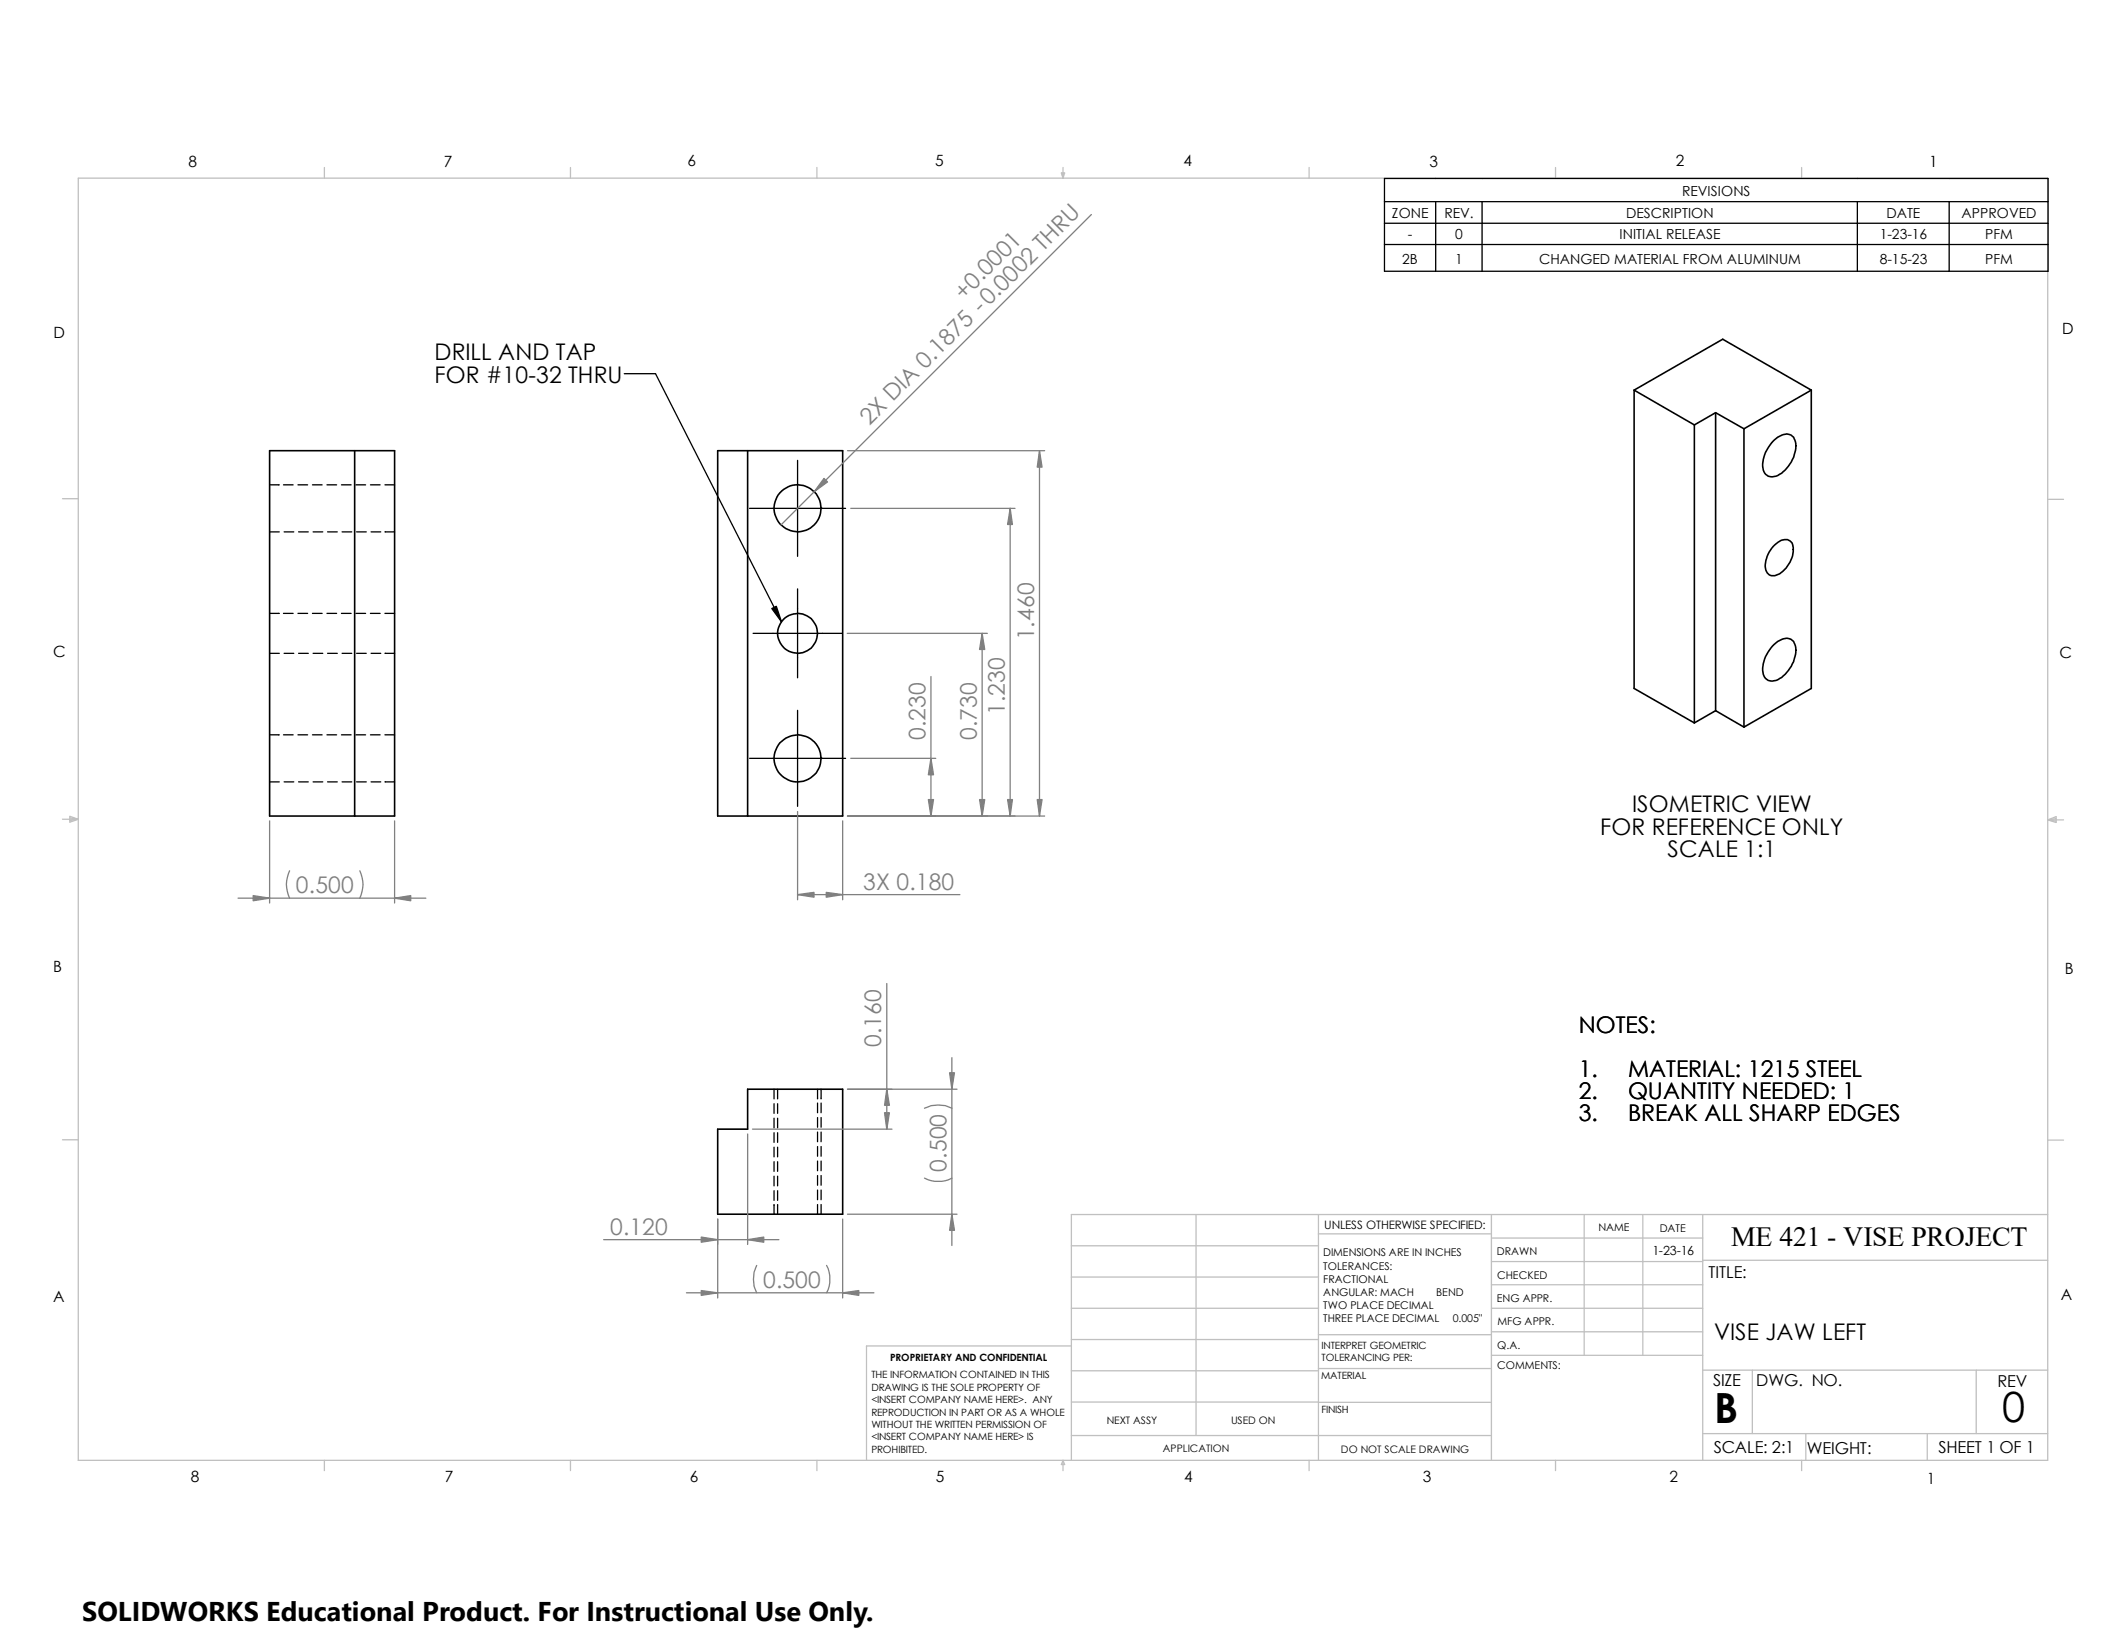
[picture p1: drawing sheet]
<svg xmlns="http://www.w3.org/2000/svg" width="279mm" height="216mm" viewBox="0 0 279 216" stroke-linecap="round" stroke-linejoin="round" font-family="sans-serif">
<g fill="none" stroke="#c0c0c0" stroke-width=".17">
<path d="M10.3 23.4h258.8v168.5h-258.8zM42.6 22v1.4M75 22v1.4M107.4 22v1.4M139.5 22.7h.4l-.2 .7zM139.6 22.7l.1 .7M139.7 22v1.4M139.8 22.7l-.1 .7M172 22v1.4M204.4 22v1.4M236.8 22v1.4M8.2 65.5h2.1"/>
<path d="M269.1 65.6h2.1M8.2 107.7h2.1M9.2 107.3l1.1 .4-1.1 .3zM9.2 107.5l1.1 .2M10.3 107.7l-1.1 .1M269.1 107.7l1.1 .2M269.1 107.7h2.1M269.1 107.7l1.1-.4v.8zM270.2 107.6l-1.1 .1M8.2 149.8h2.1M157.2 159.6v29M173.3 159.6v32.3"/>
<path d="M196 159.6v32.3M208.2 159.6v18.5M215.9 159.6v18.5M223.8 159.6v32.3M269.1 159.6h-128.3v32.3M269.1 149.8h2.1M140.8 176.9h-26.9v15M140.8 171.9h32.5M140.8 163.7h32.5M140.8 176h32.5M140.8 167.8h32.5M173.3 162.1h22.7"/>
<path d="M173.3 175.4h22.7M173.3 179.8h22.7M196 171.9h27.8M196 175h27.8M196 165.8h27.8M196 162.7h27.8M196 178.1h27.8M196 168.8h27.8M223.8 165.6h45.3M42.6 191.9v1.4M75 191.9v1.4M107.4 191.9v1.4"/>
<path d="M139.7 191.9l.2 .5h-.4zM139.7 191.9v1.4M140.8 184.2h32.5M140.8 180.1h32.5M140.8 188.6h55.2M172 191.9v1.4M173.3 184.3h22.7M204.4 191.9v1.4M223.8 188.4h45.3M223.8 180h45.3M230.3 180v8.4M236.8 191.9v1.4"/>
<path d="M237.3 188.4v3.5M253.3 188.4v3.5M259.7 180v8.4"/>
</g>
<g fill="none" stroke="#000" stroke-width=".21">
<path d="M35.4 59.2h16.5v48h-16.5zM46.6 59.2v48M94.3 59.2h16.4v48h-16.4zM98.3 59.2v48M214.8 51.3l7.9 4.5M214.8 51.3l11.6-6.7 11.6 6.7M214.8 51.3v39.2l7.9 4.5M222.7 55.8v39.2M225.5 54.2l3.7 2.1M225.5 54.2l-2.8 1.6M225.5 54.2v39.2M229.2 56.3v39.2"/>
<path d="M233 58a2.36 2.36 0 0 1 2.2-.9 1.61 1.61 0 0 1 .8 1.8 4.8 4.8 0 0 1-2.6 3.7 1.29 1.29 0 0 1-1.8-1.3 4.7 4.7 0 0 1 1.4-3.3zM238 51.3l-8.8 5M238 51.3v39.2l-8.8 5M233 71.8a2.28 2.28 0 0 1 1.9-.9 1.1 1.1 0 0 1 .8 1.3 3.9 3.9 0 0 1-2.4 3.4 1.15 1.15 0 0 1-1.3-1.4 4.1 4.1 0 0 1 1-2.4zM225.5 93.4l3.7 2.1M225.5 93.4l-2.8 1.6M233 84.9a2.36 2.36 0 0 1 2.2-1 1.61 1.61 0 0 1 .8 1.8 4.8 4.8 0 0 1-2.6 3.7 1.29 1.29 0 0 1-1.8-1.3 4.7 4.7 0 0 1 1.4-3.2zM98.3 143.1h12.4v16.5h-16.4v-11.2h4z"/>
<circle cx="104.8" cy="66.8" r="3.1"/>
<circle cx="104.8" cy="83.2" r="2.62"/>
<circle cx="104.8" cy="99.7" r="3.1"/>
</g>
<g fill="none" stroke="#000" stroke-width=".17">
<path d="M181.9 23.5h87.3v12.1h-87.3zM181.9 26.5h87.3M181.9 29.3h87.3M181.9 32.1h87.3M188.7 26.5v9.1M194.8 26.5v9.1M244.1 26.5v9.1M256.2 26.5v9.1M82 49.1h4.1l16.6 32.6M35.4 63.7h1.3M35.4 69.9h1.3M37.3 63.7h1.2"/>
<path d="M37.3 69.9h1.3M39.2 63.7h1.2M39.2 69.9h1.3M41.1 63.7h1.2M41.1 69.9h1.3M43 63.7h1.2M43.1 69.9h1.2M44.9 63.7h1.2M45 69.9h1.2M46.8 63.7h1.2M46.9 69.9h1.2M48.7 63.7h1.3"/>
<path d="M48.8 69.9h1.2M50.6 63.7h1.3M50.6 69.9h1.3M98.5 66.8h12.6M104.8 60.5v12.6M104.8 77.4v11.7M35.4 96.6h1.3M35.4 80.6h1.3M35.4 85.9h1.3M37.3 96.6h1.2M37.3 80.6h1.2M37.3 85.9h1.3"/>
<path d="M39.2 96.6h1.2M39.2 80.6h1.2M39.2 85.9h1.3M41.1 96.6h1.2M41.1 80.6h1.2M41.1 85.9h1.3M43 96.6h1.2M43 80.6h1.2M43.1 85.9h1.2M44.9 96.6h1.2M44.9 80.6h1.2M45 85.9h1.2"/>
<path d="M46.8 96.6h1.2M46.8 80.6h1.2M46.9 85.9h1.2M48.7 96.6h1.3M48.7 80.6h1.3M48.8 85.9h1.2M50.6 96.6h1.3M50.6 80.6h1.3M50.6 85.9h1.3M98.5 99.7h12.6M99 83.2h11.7M104.8 93.3v12.7"/>
<path d="M35.4 102.7h1.3M37.3 102.7h1.3M39.2 102.7h1.3M41.1 102.7h1.3M43.1 102.7h1.2M45 102.7h1.2M46.9 102.7h1.2M48.8 102.7h1.2M50.6 102.7h1.3M101.7 143.1v1.3M101.7 145v1.3M101.7 146.9v1.3"/>
<path d="M101.7 148.8v1.3M101.7 150.7v1.3M101.7 152.7v1.2M101.7 154.6v1.2M101.7 156.5v1.2M101.7 158.3v1.3M102.2 143.1v1.3M102.2 145v1.3M102.2 146.9v1.3M102.2 148.8v1.3M102.2 150.7v1.3M102.2 152.7v1.2"/>
<path d="M102.2 154.6v1.2M102.2 156.5v1.2M102.2 158.3v1.3M107.4 143.1v1.3M107.4 144.9v1.3M107.4 146.9v1.2M107.4 148.8v1.2M107.4 150.7v1.2M107.4 152.6v1.2M107.4 154.5v1.2M107.4 156.4v1.2M107.4 158.3v1.3"/>
<path d="M107.9 143.1v1.3M107.9 144.9v1.3M107.9 146.9v1.2M107.9 148.8v1.2M107.9 150.7v1.2M107.9 152.6v1.2M107.9 154.5v1.2M107.9 156.4v1.2M107.9 158.3v1.3"/>
</g>
<g fill="none" stroke="#808080" stroke-width=".17">
<path d="M143.4 28.2l-40.7 40.8M111.4 59.2h25.9M136.6 59.2v48M111.8 66.8h21.6M132.8 66.8v40.4M111.3 83.2h18.5M111.8 99.7h11.2M122.3 88.9v18.3M129.1 83.2v24M31.3 118h24.7M35.4 107.9v10.8M38.1 114.4a4 4 0 0 0 0 3.6"/>
<path d="M47.3 114.4a4 4 0 0 1 0 3.6M51.9 107.9v10.8M104.8 117.6h21.4M104.8 106.6v11.6M110.7 107.9v10.3M111.4 107.2h25.9M116.5 129.2v19.2M125.1 139v24.7M98.3 149v14.5M98.9 148.4h18.3M111.4 143.1h14.4M111.4 159.6h14.4"/>
<path d="M121.5 154.8a4 4 0 0 0 3.6 0M121.5 145.6a4 4 0 0 1 3.6 0M79.3 162.9h23.1M90.2 169.9h24.7M94.3 160.2v10.4M99.4 166.3a4 4 0 0 0 0 3.6M108.6 166.3a4 4 0 0 1 0 3.6M110.7 160.2v10.4"/>
</g>
<g fill="#808080" stroke="#808080" stroke-width=".17">
<path d="M92.2 169.6l2.1 .3-2.1 .3z"/>
<path d="M110.7 169.9l2.2-.3v.6z"/>
<path d="M98.3 162.9l2.1-.3v.6z"/>
<path d="M92.2 162.6l2.1 .3-2.1 .3z"/>
<path d="M124.8 141h.6l-.3 2.1z"/>
<path d="M125.1 159.6l.3 2.1h-.6z"/>
<path d="M116.5 143.1l.4 2.1h-.7z"/>
<path d="M116.2 146.2h.7l-.4 2.2z"/>
<path d="M33.3 117.7l2.1 .3-2.1 .4z"/>
<path d="M51.9 118l2.1-.3v.7z"/>
<path d="M136.3 105.1h.6l-.3 2.1z"/>
<path d="M129.1 83.2l.3 2.1h-.7z"/>
<path d="M136.6 59.2l.3 2.2h-.6z"/>
<path d="M108.6 117.3l2.1 .3-2.1 .3z"/>
<path d="M122.3 99.7l.4 2.1h-.7z"/>
<path d="M104.8 117.6l2.2-.3v.6z"/>
<path d="M122 105.1h.7l-.4 2.1z"/>
<path d="M128.7 105.1h.7l-.3 2.1z"/>
<path d="M132.8 66.8l.3 2.1h-.7z"/>
<path d="M132.4 105.1h.7l-.3 2.1z"/>
<path d="M108.3 62.9l.5 .4-1.8 1.3z"/>
</g>
<path d="M101.4 80l.6-.3 .7 2z" fill="#000" stroke="#000" stroke-width=".17"/>
<path d="M10.8 209.2h104.1v6.7h-104.1z" fill="#fff"/>
<g font-size="5.5">
<text x="225.3" y="186.9">B</text>
<text x="263.1" y="186.9">0</text>
</g>
<g font-size="3.6">
<text x="227.5" y="163.8">ME 421 - VISE PROJECT</text>
<text x="10.8" y="213">SOLIDWORKS Educational Product. For Instructional Use Only.</text>
</g>
<g font-size="3" fill="#808080">
<text x="126.7" y="39.5" transform="rotate(-45 126.7 39.5)">+0.0001</text>
<text x="114.3" y="56" transform="rotate(-45 114.3 56)">2X DIA 0.1875 -0.0002 THRU</text>
<text x="135.9" y="84.2" transform="rotate(-90 135.9 84.2)">1.460</text>
<text x="132" y="94" transform="rotate(-90 132 94)">1.230</text>
<text x="121.6" y="97.2" transform="rotate(-90 121.6 97.2)">0.230</text>
<text x="128.4" y="97.2" transform="rotate(-90 128.4 97.2)">0.730</text>
<text x="38.9" y="117.4">0.500</text>
<text x="113.4" y="116.9">3X 0.180</text>
<text x="115.8" y="137.6" transform="rotate(-90 115.8 137.6)">0.160</text>
<text x="124.4" y="154" transform="rotate(-90 124.4 154)">0.500</text>
<text x="80.2" y="162.3">0.120</text>
<text x="100.3" y="169.2">0.500</text>
</g>
<g font-size="3">
<text x="57.1" y="47.3">DRILL AND TAP</text>
<text x="57.1" y="50.3">FOR #10-32 THRU</text>
<text x="214.5" y="106.8">ISOMETRIC VIEW</text>
<text x="210.3" y="109.7">FOR REFERENCE ONLY</text>
<text x="219.2" y="112.6">SCALE 1:1</text>
<text x="207.5" y="135.7">NOTES:</text>
<text x="207.5" y="141.5">1.</text>
<text x="214" y="141.5">MATERIAL: 1215 STEEL</text>
<text x="207.5" y="144.4">2.</text>
<text x="207.5" y="147.4">3.</text>
<text x="214" y="144.4">QUANTITY NEEDED: 1</text>
<text x="214" y="147.4">BREAK ALL SHARP EDGES</text>
<text x="225.3" y="176.1">VISE JAW LEFT</text>
</g>
<g font-size="2.2">
<text x="224.5" y="167.9">TITLE:</text>
<text x="225.1" y="182.2">SIZE</text>
<text x="230.8" y="182.2">DWG. NO.</text>
<text x="262.5" y="182.2">REV</text>
<text x="225.2" y="190.9">SCALE: 2:1</text>
<text x="237.4" y="191">WEIGHT:</text>
<text x="254.8" y="190.9">SHEET 1 OF 1</text>
</g>
<g font-size="2">
<text x="24.8" y="21.9">8</text>
<text x="58.3" y="21.9">7</text>
<text x="90.3" y="21.8">6</text>
<text x="122.9" y="21.8">5</text>
<text x="155.5" y="21.8">4</text>
<text x="187.9" y="21.9">3</text>
<text x="220.2" y="21.8">2</text>
<text x="253.5" y="21.9">1</text>
<text x="7" y="44.4">D</text>
<text x="271" y="43.9">D</text>
<text x="7" y="86.3">C</text>
<text x="270.7" y="86.4">C</text>
<text x="7" y="127.7">B</text>
<text x="271.4" y="127.9">B</text>
<text x="7" y="171">A</text>
<text x="270.8" y="170.8">A</text>
<text x="25.1" y="194.7">8</text>
<text x="58.5" y="194.7">7</text>
<text x="90.7" y="194.7">6</text>
<text x="123" y="194.8">5</text>
<text x="155.6" y="194.7">4</text>
<text x="187" y="194.8">3</text>
<text x="219.4" y="194.7">2</text>
<text x="253.2" y="194.9">1</text>
</g>
<g font-size="1.8">
<text x="182.9" y="28.7">ZONE</text>
<text x="189.8" y="28.7">REV.</text>
<text x="213.7" y="28.7">DESCRIPTION</text>
<text x="221.1" y="25.7">REVISIONS</text>
<text x="247.9" y="28.7">DATE</text>
<text x="257.8" y="28.7">APPROVED</text>
<text x="184.3" y="34.6">2B</text>
<text x="185" y="31.5">-</text>
<text x="191.2" y="31.5">0</text>
<text x="191.2" y="34.6">1</text>
<text x="202.3" y="34.6">CHANGED MATERIAL FROM ALUMINUM</text>
<text x="212.9" y="31.5">INITIAL RELEASE</text>
<text x="247" y="31.5">1-23-16</text>
<text x="247" y="34.6">8-15-23</text>
<text x="260.9" y="31.5">PFM</text>
<text x="260.9" y="34.6">PFM</text>
</g>
<text font-size="1.7" x="217.2" y="164.9">1-23-16</text>
<text font-size="1.5" x="174" y="161.5">UNLESS OTHERWISE SPECIFIED:</text>
<g font-size="1.4">
<text x="210.1" y="161.8">NAME</text>
<text x="218.1" y="161.8">DATE</text>
<text x="173.9" y="165.1">DIMENSIONS ARE IN INCHES</text>
<text x="173.9" y="166.8">TOLERANCES:</text>
<text x="196.7" y="164.9">DRAWN</text>
<text x="173.9" y="173.7">THREE PLACE DECIMAL</text>
<text x="173.9" y="168.5">FRACTIONAL</text>
<text x="173.9" y="170.3">ANGULAR: MACH</text>
<text x="173.9" y="172">TWO PLACE DECIMAL</text>
<text x="188.7" y="170.3">BEND</text>
<text x="190.9" y="173.7">0.005&quot;</text>
<text x="196.7" y="171.1">ENG APPR.</text>
<text x="196.8" y="168.1">CHECKED</text>
<text x="196.8" y="177.2">Q.A.</text>
<text x="196.8" y="179.9">COMMENTS:</text>
<text x="196.8" y="174.2">MFG APPR.</text>
<text x="145.5" y="187.1">NEXT ASSY</text>
<text x="152.8" y="190.8">APPLICATION</text>
<text x="161.8" y="187.1">USED ON</text>
<text x="176.2" y="190.9">DO NOT SCALE DRAWING</text>
</g>
<g font-size="1.3">
<text x="117" y="178.8">PROPRIETARY AND CONFIDENTIAL</text>
<text x="173.7" y="178.9">TOLERANCING PER:</text>
<text x="173.7" y="177.3">INTERPRET GEOMETRIC</text>
<text x="114.5" y="184.4">&lt;INSERT COMPANY NAME HERE&gt;. ANY</text>
<text x="114.5" y="182.8">DRAWING IS THE SOLE PROPERTY OF</text>
<text x="114.5" y="181.1">THE INFORMATION CONTAINED IN THIS</text>
<text x="173.6" y="181.2">MATERIAL</text>
<text x="173.7" y="185.6">FINISH</text>
<text x="114.5" y="186">REPRODUCTION IN PART OR AS A WHOLE</text>
<text x="114.5" y="187.7">WITHOUT THE WRITTEN PERMISSION OF</text>
<text x="114.5" y="189.3">&lt;INSERT COMPANY NAME HERE&gt; IS</text>
<text x="114.5" y="190.9">PROHIBITED.</text>
</g>
</svg>
